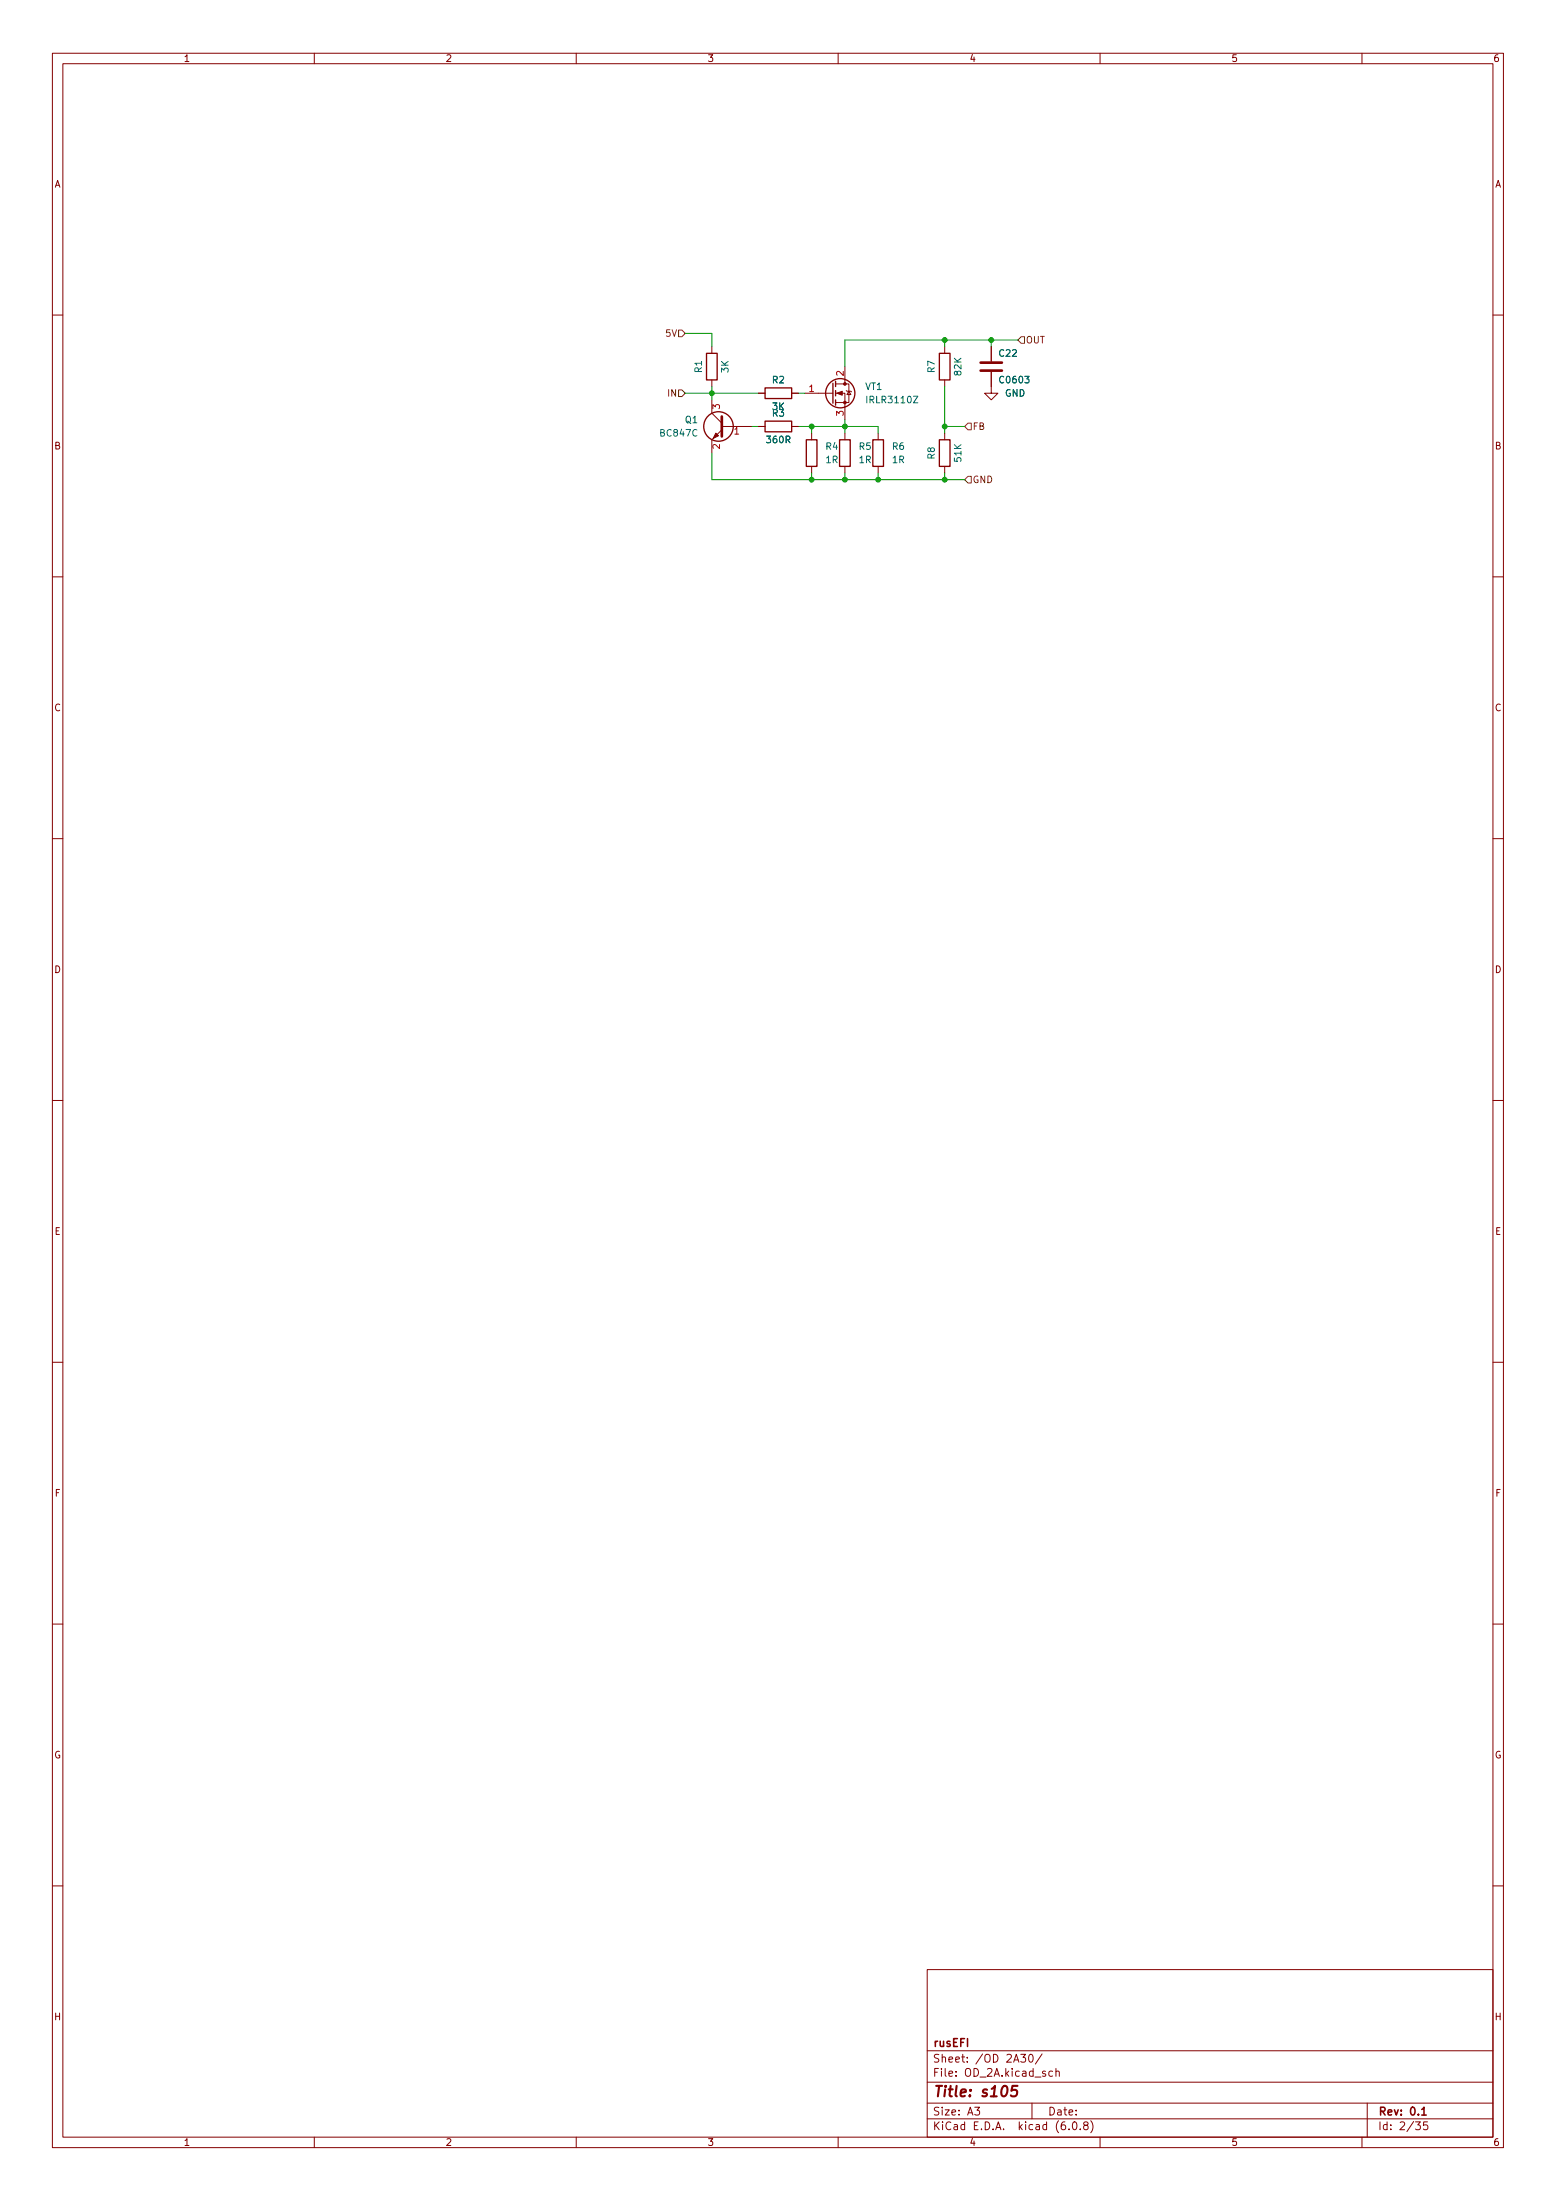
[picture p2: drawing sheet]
<svg xmlns="http://www.w3.org/2000/svg" width="297mm" height="420mm" viewBox="0 0 297 420" stroke-linecap="round" stroke-linejoin="round" font-family="sans-serif">
<g fill="none" stroke="#840000" stroke-width=".19">
<path d="M10 10.2h277v400h-277zM12 12.2h273v396h-273zM60 10.2v2M110 10.2v2M160 10.2v2M210 10.2v2M260 10.2v2M10 60.2h2M135.9 66.2v1.3M135.9 72.6v1.2M135.9 76.4v2.5l1.9 1.9M144.8 75.1h1.2"/>
<path d="M151.1 75.1h1.3M153.7 75.1h5.3M159.5 75.1h1.8v5.1M159.5 73.3h2.6v3.6h-2.6M161.3 70v3.3M161.5 74.6l1.1 .2M162.1 74.7l.3 .7h-.7zM180.3 66.2v1.3M180.3 72.6v1.2M189.2 71v4.1h1.3l-1.3 1.3-1.2-1.3h1.2M189.2 66.2v2.8M285 60.2h2"/>
<path d="M137.8 82.1l-1.9 1.9v2.5M137.8 81.4h5.7M144.8 81.4h1.2M151.1 81.4h1.3M154.9 82.7v1.3M154.9 89.1v1.2M161.3 82.7v1.3M161.3 89.1v1.2M167.6 82.7v1.3M167.6 89.1v1.2M180.3 82.7v1.3M180.3 89.1v1.2"/>
<path d="M10 110.2h2M285 110.2h2M10 160.2h2M285 160.2h2M10 210.2h2M285 210.2h2M10 260.2h2M285 260.2h2M10 310.2h2M285 310.2h2M10 360.2h2M177 376.2h108v32h-108z"/>
<path d="M285 360.2h2M177 397.7h108M177 391.7h108M194.9 392.3h.9l-.5 .6 .4 .2v.6l-.2 .1-.6-.1M196.5 392.5l.2-.2a.8 .8 0 0 1 .5 .8 .8 .8 0 0 1-.5 .7l-.2-.1-.1-.4zM198.9 392.3l-1.3 1.9M200.9 395.6l-.4-.1-.3 .3 .2 .7h.5M201.6 395.7l.2-.2 .3 .1 .1 .9M201.6 395v1.5M60 408.2v2M110 408.2v2M160 408.2v2"/>
<path d="M177 404.7h108M177 401.7h108M186.1 402.4h.9l-.5 .6 .4 .2v.6l-.2 .1-.6-.1M197 401.7v3M204.1 406.6v.1M204.9 405.3l.2-.1a.8 .8 0 0 1 .5 .8 .8 .8 0 0 1-.5 .7 1 1 0 0 1-.2-1.4zM206.2 406.6v.1M207.1 405.9l-.2-.3v-.2l.2-.2 .5 .1 .1 .2-.1 .2-.6 .3-.1 .2v.4l.2 .1h.5l.1-.2-.1-.5-.2-.1M208.2 405a1.72 1.72 0 0 1 0 2.3M210 408.2v2M260 408.2v2M261 401.7v6.5"/>
<path d="M270.2 405.2h1l-.6 .6 .5 .2v.6l-.2 .1-.7-.1M272.5 405.2h-.7l-.1 .8 .2-.2 .5 .1 .2 .2-.1 .5-.2 .1-.6-.1"/>
</g>
<path d="M271.4 402.9l.4-.5v1.5M271.4 403.9h.9" fill="none" stroke="#840000" stroke-width=".3"/>
<path d="M194.2 398.4h-.9l-.2 .9 .3-.2 .6 .1 .2 .3-.2 .7-.3 .2h-.5l-.2-.2" fill="none" stroke="#840000" stroke-width=".4"/>
<g fill="none" stroke="#840000" stroke-width=".25">
<path d="M134.9 67.5h2v5.1h-2zM146 74.1h5.1v2h-5.1zM159 73.2v3.8M159.5 72.8v1M159.5 74.6v1M159.5 76.4v1M179.3 67.5h2.1v5.1h-2.1zM146 80.4h5.1v2.1h-5.1zM153.9 84h2.1v5.1h-2.1zM160.3 84h2v5.1h-2zM166.6 84h2.1v5.1h-2.1zM179.3 84h2.1v5.1h-2.1z"/>
<circle cx="160.4" cy="75.1" r="2.79"/>
<circle cx="137.2" cy="81.4" r="2.82"/>
</g>
<path d="M137.8 79.5v3.9M187.2 70.8h4.1M187.2 69.3h4.1" fill="none" stroke="#840000" stroke-width=".51"/>
<g fill="#840000" stroke="#840000" stroke-width=".19">
<path d="M136.7 82.7l.5 .5-1.1 .5z"/>
<path d="M159.8 75.1l1-.4v.8z"/>
<circle cx="161.3" cy="76.9" r=".25"/>
<circle cx="161.3" cy="73.3" r=".25"/>
</g>
<path d="M129.5 63h.7l.6 .7-.6 .6h-.7zM129.5 74.5h.7l.6 .6-.6 .6h-.7zM194.9 64.3h.7v1.3h-.7l-.6-.7zM184.8 80.8h.6v1.3h-.6l-.7-.7zM184.8 91h.6v1.2h-.6l-.7-.6z" fill="none" stroke="#725600" stroke-width=".19"/>
<g fill="none" stroke="#009600" stroke-width=".19">
<path d="M130.8 63.7h5.1v2.5M130.8 75.1h14M135.9 73.8v2.6M152.4 75.1h1.3M180.3 64.9v1.3M180.3 73.8v8.9M189.2 64.9v1.3M194.3 64.9h-33v5.1M135.9 86.5v5.1h48.2M143.5 81.4h1.3M152.4 81.4h15.2v1.3M154.9 81.4v1.3"/>
<path d="M154.9 90.3v1.3M161.3 80.2v2.5M161.3 90.3v1.3M167.6 90.3v1.3M180.3 81.4h3.8M180.3 90.3v1.3"/>
</g>
<g fill="#009600" stroke="#009600" stroke-width=".19">
<circle cx="154.9" cy="91.6" r=".46"/>
<circle cx="161.3" cy="91.6" r=".46"/>
<circle cx="161.3" cy="81.4" r=".46"/>
<circle cx="154.9" cy="81.4" r=".46"/>
<circle cx="135.9" cy="75.1" r=".46"/>
<circle cx="180.3" cy="81.4" r=".46"/>
<circle cx="167.6" cy="91.6" r=".46"/>
<circle cx="180.3" cy="64.9" r=".46"/>
<circle cx="180.3" cy="91.6" r=".46"/>
<circle cx="189.2" cy="64.9" r=".46"/>
</g>
<text font-size="2.8" fill="#840000" x="178" y="400.5">Title: s105</text>
<g font-size="2.1" fill="#840000">
<text x="178" y="393.9">Sheet: /OD 2A30/</text>
<text x="178" y="390.9">rusEFI</text>
<text x="178" y="396.6">File: OD_2A.kicad_sch</text>
<text x="178" y="406.8">KiCad E.D.A. kicad (6.0.8)</text>
<text x="178" y="404">Size: A3</text>
<text x="200" y="404">Date:</text>
<text x="263" y="404">Rev: 0.1</text>
<text x="263" y="406.8">Id: 2/35</text>
</g>
<g font-size="1.8" fill="#840000">
<text x="35" y="11.8">1</text>
<text x="85" y="11.8">2</text>
<text x="135" y="11.8">3</text>
<text x="185" y="11.8">4</text>
<text x="235" y="11.8">5</text>
<text x="285" y="11.8">6</text>
<text x="10.3" y="35.8">A</text>
<text x="285.3" y="35.8">A</text>
<text x="10.3" y="85.8">B</text>
<text x="285.3" y="85.8">B</text>
<text x="10.3" y="135.8">C</text>
<text x="285.3" y="135.8">C</text>
<text x="10.3" y="185.8">D</text>
<text x="285.3" y="185.8">D</text>
<text x="10.4" y="235.8">E</text>
<text x="285.4" y="235.8">E</text>
<text x="10.4" y="285.8">F</text>
<text x="285.5" y="285.8">F</text>
<text x="10.3" y="335.8">G</text>
<text x="285.3" y="335.8">G</text>
<text x="10.3" y="385.8">H</text>
<text x="285.3" y="385.8">H</text>
<text x="35" y="409.8">1</text>
<text x="85" y="409.8">2</text>
<text x="135" y="409.8">3</text>
<text x="185" y="409.8">4</text>
<text x="235" y="409.8">5</text>
<text x="285" y="409.8">6</text>
</g>
<g font-size="1.8" fill="#725600">
<text x="127.2" y="64.3">5V</text>
<text x="195.8" y="65.6">OUT</text>
<text x="127.6" y="75.7">IN</text>
<text x="185.6" y="82.1">FB</text>
<text x="185.6" y="92.2">GND</text>
</g>
<g font-size="1.8" fill="#006464">
<text x="134" y="71.1" transform="rotate(-90 134 71.1)">R1</text>
<text x="139.1" y="71.1" transform="rotate(-90 139.1 71.1)">3K</text>
<text x="178.4" y="71.1" transform="rotate(-90 178.4 71.1)">R7</text>
<text x="183.5" y="71.6" transform="rotate(-90 183.5 71.6)">82K</text>
<text x="190.8" y="68.1">C22</text>
<text x="147.5" y="73.2">R2</text>
<text x="165.2" y="74.5">VT1</text>
<text x="165.7" y="77">IRLR3110Z</text>
<text x="191" y="73.2">C0603</text>
<text x="191.8" y="75.7">GND</text>
<text x="126.2" y="83.4">BC847C</text>
<text x="130.8" y="80.8">Q1</text>
<text x="147.5" y="78.3">3K</text>
<text x="147.5" y="79.5">R3</text>
<text x="146.5" y="84.6">360R</text>
<text x="157.7" y="85.9">R4</text>
<text x="157.7" y="88.4">1R</text>
<text x="164" y="85.9">R5</text>
<text x="164" y="88.4">1R</text>
<text x="170.4" y="85.9">R6</text>
<text x="170.4" y="88.4">1R</text>
<text x="178.4" y="87.7" transform="rotate(-90 178.4 87.7)">R8</text>
<text x="183.5" y="88.2" transform="rotate(-90 183.5 88.2)">51K</text>
</g>
<g font-size="1.8" fill="#a90000">
<text x="161" y="71.8" transform="rotate(-90 161 71.8)">2</text>
<text x="154.4" y="74.8">1</text>
<text x="137.4" y="78.1" transform="rotate(-90 137.4 78.1)">3</text>
<text x="140.2" y="83">1</text>
<text x="161" y="79.4" transform="rotate(-90 161 79.4)">3</text>
<text x="137.4" y="85.8" transform="rotate(-90 137.4 85.8)">2</text>
</g>
</svg>
